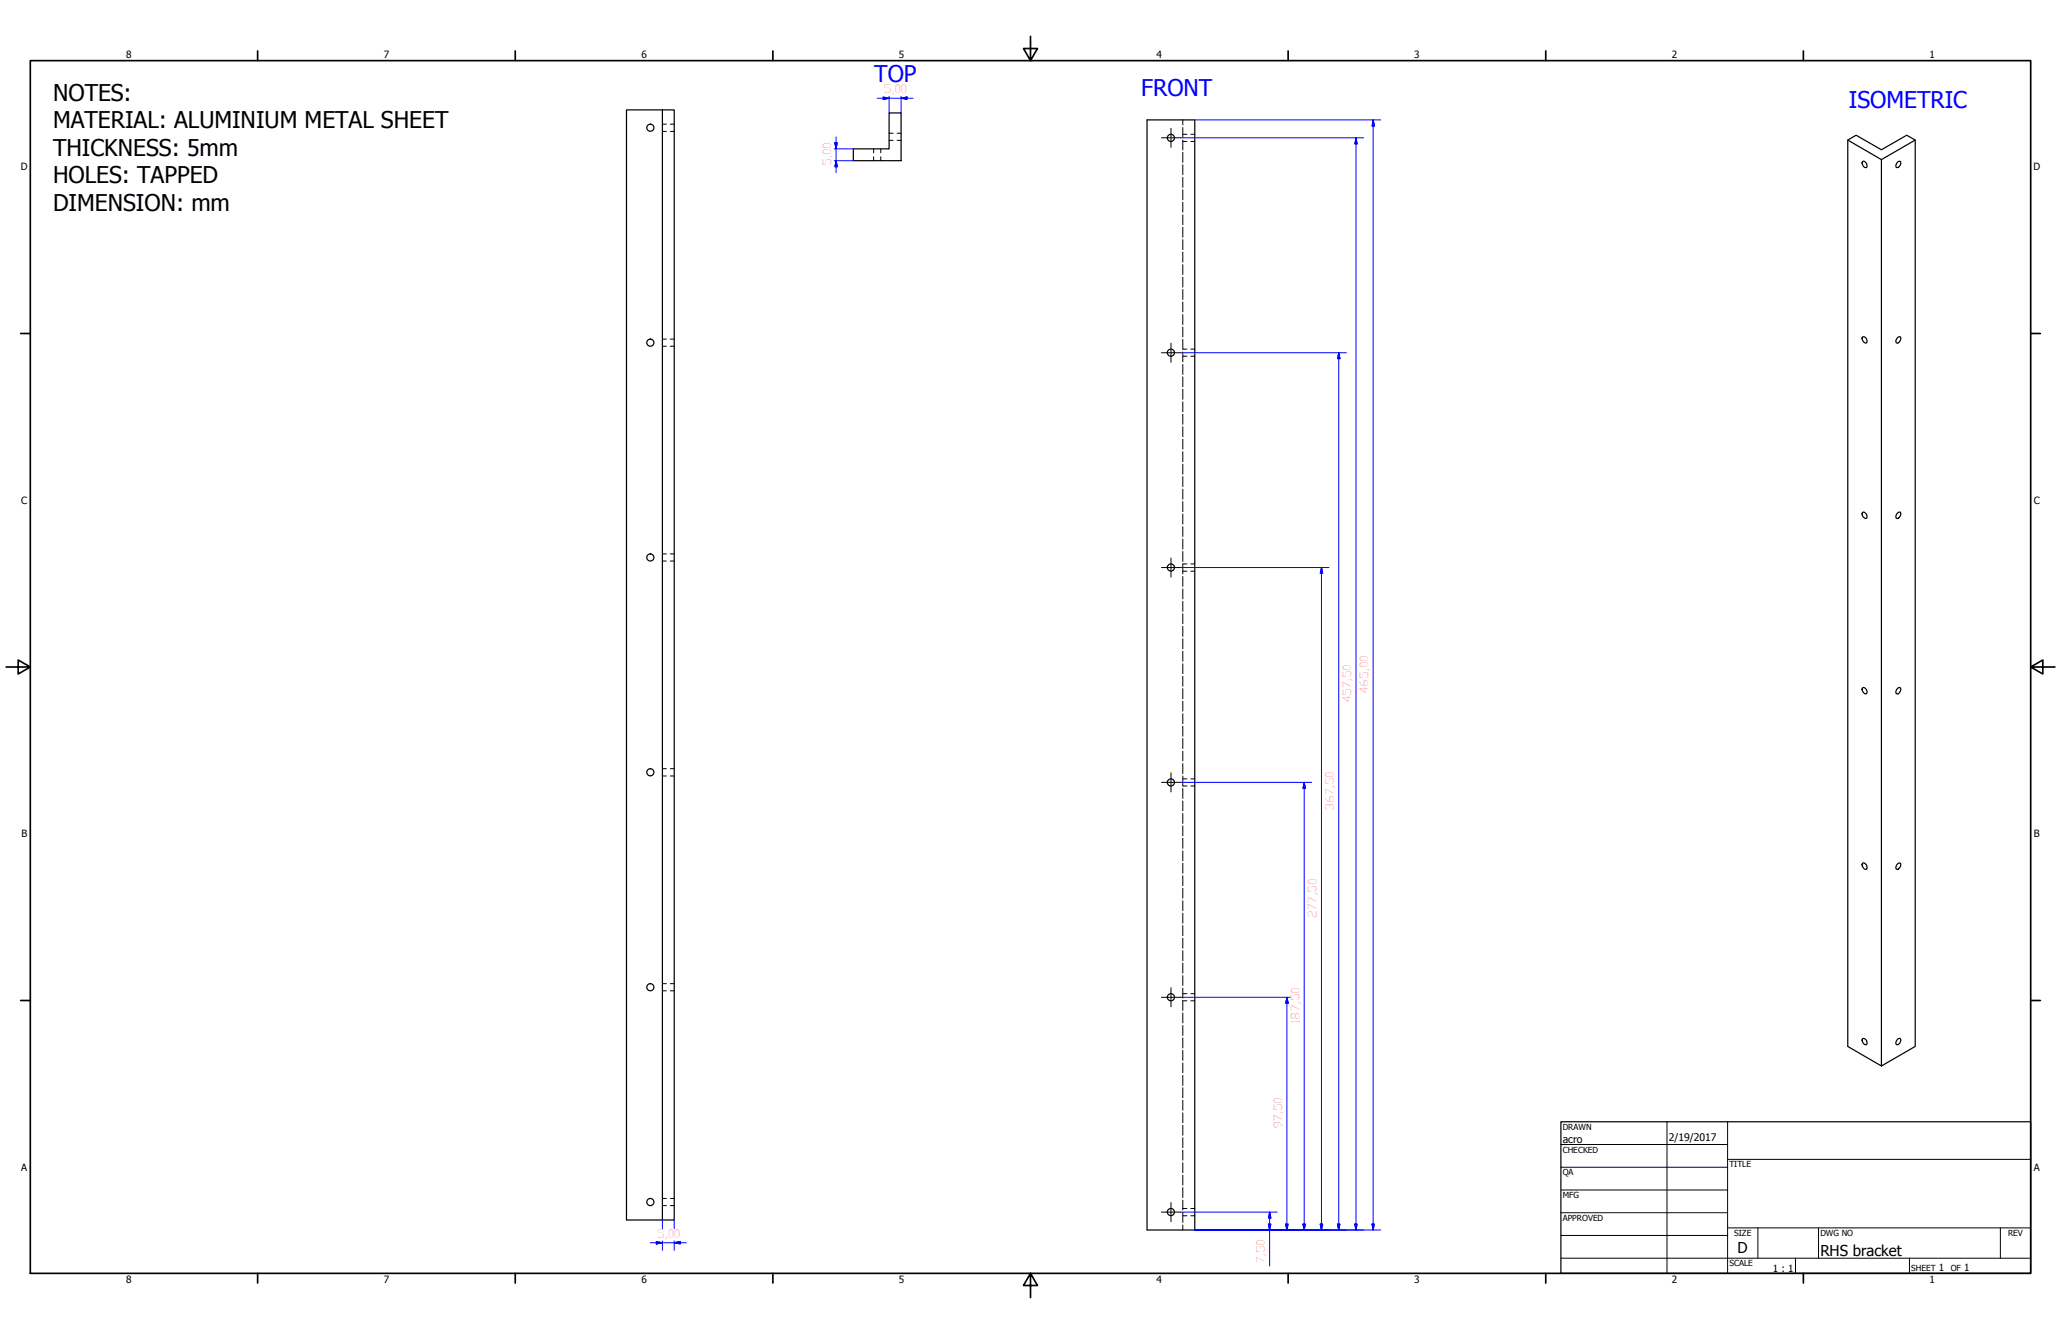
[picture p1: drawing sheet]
<svg xmlns="http://www.w3.org/2000/svg" width="864mm" height="559mm" viewBox="0 0 864 559" stroke-linecap="round" stroke-linejoin="round" font-family="sans-serif">
<!-- layer: Visible (ISO) -->
<g fill="none" stroke="#000" stroke-width=".51">
<path d="M277.6 46h4.9v465h-4.9zM277.6 46h-15.1v465h15.1M372.6 47.3h5v20h-20v-4.9h15zM480.6 50.2h20v465h-20zM774.3 58.7l14.1 8.2M802.5 58.7l-14.1 8.2v379.6l-14.1-8.2v-379.6l3.4-2.1 10.7 6.1 10.6-6.1 3.5 2.1v379.6l-14.1 8.2M780.4 67.8l.3-.3a1.86 1.86 0 0 1 1.4 2.7 1.87 1.87 0 0 1-1.7-2.4zM795.2 67.8l1-.2a1.66 1.66 0 0 1 0 1.7 1.66 1.66 0 0 1-1.6 .8 1.89 1.89 0 0 1 .6-2.3zM780.4 141.2l.3-.2a1.79 1.79 0 0 1 1.4 2.6 1.87 1.87 0 0 1-1.7-2.4zM795.2 141.4l1-.4a1.66 1.66 0 0 1 0 1.8 1.66 1.66 0 0 1-1.6 .8 1.78 1.78 0 0 1 .6-2.2zM780.4 214.8l.3-.3a1.83 1.83 0 0 1 1.4 2.6 1.78 1.78 0 0 1-1.7-2.3zM795.2 214.8l1-.3a1.66 1.66 0 0 1 0 1.8 1.66 1.66 0 0 1-1.6 .7 1.78 1.78 0 0 1 .6-2.2z"/>
<path d="M780.4 288.2l.3-.2a1.83 1.83 0 0 1 1.4 2.6 1.78 1.78 0 0 1-1.7-2.4zM795.2 288.3l1-.3a1.63 1.63 0 0 1-.1 1.8 1.63 1.63 0 0 1-1.5 .7 1.82 1.82 0 0 1 .6-2.2zM780.4 361.7l.3-.3a1.86 1.86 0 0 1 1.4 2.7 1.87 1.87 0 0 1-1.7-2.4zM795.2 361.8l1-.3a1.66 1.66 0 0 1 0 1.8 1.66 1.66 0 0 1-1.6 .7 1.89 1.89 0 0 1 .6-2.2zM780.4 435.2l.3-.2a1.79 1.79 0 0 1 1.4 2.6 1.87 1.87 0 0 1-1.7-2.4zM795.2 435.2l1-.2a1.66 1.66 0 0 1 0 1.7 1.66 1.66 0 0 1-1.6 .8 1.89 1.89 0 0 1 .6-2.3z"/>
<circle cx="272.5" cy="53.5" r="1.49"/>
<circle cx="490.6" cy="57.8" r="1.49"/>
<circle cx="272.5" cy="143.5" r="1.49"/>
<circle cx="490.6" cy="147.7" r="1.49"/>
<circle cx="272.5" cy="233.5" r="1.49"/>
<circle cx="490.6" cy="237.7" r="1.49"/>
<circle cx="272.5" cy="323.5" r="1.49"/>
<circle cx="490.6" cy="327.8" r="1.49"/>
<circle cx="272.5" cy="413.5" r="1.49"/>
<circle cx="490.6" cy="417.7" r="1.49"/>
<circle cx="272.5" cy="503.5" r="1.49"/>
<circle cx="490.6" cy="507.7" r="1.49"/>
</g>
<!-- layer: Hidden (ISO) -->
<g fill="none" stroke="#000" stroke-width=".42">
<path d="M277.6 52h1.6M277.6 55.1h1.6M280.9 52h1.6M280.9 55.1h1.6M372.6 55.8h1.6M372.6 58.8h1.6M375.9 55.8h1.7M375.9 58.8h1.7M495.6 50.2v2.1M495.6 53.4v4.1M495.6 58.6v4.2M495.6 56.3h1.7"/>
<path d="M495.6 59.2h1.7M499 56.3h1.6M499 59.2h1.6M366.1 62.4v1.6M366.1 65.7v1.6M369.1 62.4v1.6M369.1 65.7v1.6M495.6 63.8v4.2M495.6 69v4.2M495.6 74.3v4.2M495.6 79.5v4.2M495.6 84.7v4.2"/>
<path d="M495.6 90v4.1M495.6 95.2v4.2M495.6 100.4v4.2M495.6 105.6v4.2M495.6 110.9v4.1M495.6 116.1v4.2M495.6 121.3v4.2M495.6 126.5v4.2M495.6 131.8v4.2M495.6 137v4.2M277.6 142h1.6M277.6 145h1.6"/>
<path d="M280.9 142h1.6M280.9 145h1.6M495.6 142.2v4.2M495.6 147.4v4.2M495.6 152.7v4.1M495.6 157.9v4.2M495.6 146.2h1.7M495.6 149.2h1.7M499 146.2h1.6M499 149.2h1.6M495.6 163.1v4.2M495.6 168.3v4.2"/>
<path d="M495.6 173.5v4.2M495.6 178.8v4.1M495.6 184v4.2M495.6 189.2v4.2M495.6 194.4v4.2M495.6 199.6v4.2M495.6 204.9v4.2M495.6 210.1v4.2M495.6 215.3v4.2M277.6 232h1.6M277.6 235h1.6M280.9 232h1.6"/>
<path d="M280.9 235h1.6M495.6 220.6v4.1M495.6 225.8v4.2M495.6 231v4.2M495.6 239.3h1.7M497.3 236.2h-1.7v4.2M499 236.2h1.6M499 239.3h1.6M495.6 241.5v4.1M495.6 246.7v4.2M495.6 251.9v4.2M495.6 257.1v4.2"/>
<path d="M495.6 262.4v4.2M495.6 267.6v4.2M495.6 272.8v4.2M495.6 278.1v4.1M495.6 283.3v4.2M495.6 288.5v4.2M495.6 293.7v4.2M495.6 299v4.1M495.6 304.2v4.2M495.6 309.4v4.2M495.6 314.6v4.2M495.6 319.8v4.2"/>
<path d="M277.6 322h1.6M277.6 325.1h1.6M280.9 322h1.6M280.9 325.1h1.6M495.6 325.1v4.1h1.7M495.6 330.3v4.2M495.6 335.5v4.2M495.6 326.3h1.7M499 326.3h1.6M499 329.2h1.6M495.6 340.7v4.2M495.6 345.9v4.2"/>
<path d="M495.6 351.2v4.1M495.6 356.4v4.2M495.6 361.6v4.2M495.6 366.8v4.2M495.6 372.1v4.1M495.6 377.3v4.2M495.6 382.5v4.2M495.6 387.7v4.2M495.6 393v4.2M495.6 398.2v4.2M277.6 412.1h1.6M277.6 415h1.6"/>
<path d="M280.9 412.1h1.6M280.9 415h1.6M495.6 403.4v4.2M495.6 408.7v4.1M495.6 413.9v4.2M495.6 419.1v4.2M495.6 416.2h1.7M495.6 419.2h1.7M499 416.2h1.6M499 419.2h1.6M495.6 424.3v4.2M495.6 429.6v4.2"/>
<path d="M495.6 434.8v4.2M495.6 440v4.2M495.6 445.3v4.1M495.6 450.5v4.2M495.6 455.7v4.2M495.6 460.9v4.2M495.6 466.2v4.1M495.6 471.4v4.2M495.6 476.6v4.2M495.6 481.8v4.2M495.6 487v4.2M495.6 492.3v4.1"/>
<path d="M495.6 497.5v4.1M277.6 502h1.6M277.6 505h1.6M280.9 502h1.6M280.9 505h1.6M495.6 502.7v4.2M495.6 507.9v4.2M495.6 513.1v2.1M495.6 506.2h1.7M495.6 509.3h1.7M499 506.2h1.6M499 509.3h1.6"/>
</g>
<!-- layer: Border (ANSI) -->
<g fill="none" stroke="#000" stroke-width=".7">
<path d="M431.8 15.2v10.2l-2.9-5.1h5.8l-2.9 5.1M12.7 25.4h838.2v508h-838.2zM107.9 21.3v4.1M215.9 21.3v4.1M323.8 21.3v4.1M539.8 21.3v4.1M647.7 21.3v4.1M755.6 21.3v4.1M8.6 139.7h4.1M850.9 139.7h4.1M2.5 279.4h10.2l-5.1-2.9v5.8l5.1-2.9M850.9 279.4l5.1 2.9v-5.8l-5.1 2.9h10.2"/>
<path d="M8.6 419.1h4.1M850.9 419.1h4.1M107.9 533.4v4.1M215.9 533.4v4.1M323.8 533.4v4.1M431.8 533.4l2.9 5.1h-5.8l2.9-5.1v10.2M539.8 533.4v4.1M647.7 533.4v4.1M755.6 533.4v4.1"/>
</g>
<!-- layer: Title (ANSI) -->
<g fill="none" stroke="#000" stroke-width=".42">
<path d="M654 479.4h69.9M698.5 469.9v63.5M723.9 469.9v63.5M654 488.9h69.9M654 498.5h69.9M723.9 485.6h127M654 508h69.9M654 517.5h69.9M723.9 514.3h127M736.6 514.3v12.7M762 514.3v12.7M838.2 514.3v12.7"/>
<path d="M654 527h196.9M752.3 527v6.4M800.1 527v6.4"/>
</g>
<path d="M654 469.9h196.9v63.5h-196.9z" fill="none" stroke="#000" stroke-width=".51"/>
<!-- layer: Dimension (ISO) -->
<g fill="none" stroke="#00f" stroke-width=".42">
<path d="M349.8 59.8h1l-.5 2.6zM350.3 57.3v15M367.5 41.1h15.1M370.1 40.6l2.5 .5-2.5 .6zM372.6 40.4v6.9M377.6 41.1l2.4-.5v1.1zM377.6 40.4v6.9M494.7 57.7h76.7M500.6 50.2h77.9M568.2 57.7l.4 2.6h-.9zM568.2 57.7v457.5M575.4 50.2l.5 2.6h-1z"/>
<path d="M575.4 50.2v465M349.6 67.3h8M349.6 62.4h8M350.3 67.3l.5 2.6h-1zM494.7 147.8h69.4M561 147.8l.5 2.4h-1zM561 147.8v367.4M494.7 237.7h62.2M553.7 237.7l.5 2.5h-1zM553.7 237.7v277.5M494.7 327.7h55M546.5 327.7l.5 2.6h-1z"/>
<path d="M546.5 327.7v187.5M494.7 417.8h45.9M539.2 417.8l.6 2.4h-1.1zM539.2 417.8v97.4M277.6 511v3.7M277.6 519.8v3.9M282.5 511v3.7M282.5 519.8v3.9M494.7 507.7h40.5M500.6 515.2h77.9M531.5 512.8h1l-.5 2.4zM532 507.7l.5 2.5h-1z"/>
<path d="M532 507.7v22.6M538.7 512.8h1.1l-.6 2.4zM546 512.8h1l-.5 2.4zM553.2 512.8h1l-.5 2.4zM560.5 512.8h1l-.5 2.4zM567.7 512.8h.9l-.4 2.4zM574.9 512.8h1l-.5 2.4zM272.5 520.6h15M275 520.1l2.6 .5-2.6 .5zM282.5 520.6l2.6-.5v1z"/>
</g>
<g fill="#00f" stroke="#00f" stroke-width=".42">
<path d="M531.5 512.8l.5 2.4z"/>
<path d="M531.5 512.8h1l-.5 2.4z"/>
<path d="M532 507.7l.5 2.5z"/>
<path d="M532 507.7l.5 2.5h-1z"/>
<path d="M538.7 512.8l.5 2.4z"/>
<path d="M538.7 512.8h1.1l-.6 2.4z"/>
<path d="M539.2 417.8l.6 2.4z"/>
<path d="M539.2 417.8l.6 2.4h-1.1z"/>
<path d="M546 512.8l.5 2.4z"/>
<path d="M546 512.8h1l-.5 2.4z"/>
<path d="M546.5 327.7l.5 2.6z"/>
<path d="M546.5 327.7l.5 2.6h-1z"/>
<path d="M553.2 512.8l.5 2.4z"/>
<path d="M553.2 512.8h1l-.5 2.4z"/>
<path d="M553.7 237.7l.5 2.5z"/>
<path d="M553.7 237.7l.5 2.5h-1z"/>
<path d="M560.5 512.8l.5 2.4z"/>
<path d="M560.5 512.8h1l-.5 2.4z"/>
<path d="M561 147.8l.5 2.4z"/>
<path d="M561 147.8l.5 2.4h-1z"/>
<path d="M567.7 512.8l.5 2.4z"/>
<path d="M567.7 512.8h.9l-.4 2.4z"/>
<path d="M568.2 57.7l.4 2.6z"/>
<path d="M568.2 57.7l.4 2.6h-.9z"/>
<path d="M574.9 512.8l.5 2.4z"/>
<path d="M574.9 512.8h1l-.5 2.4z"/>
<path d="M575.4 50.2l.5 2.6z"/>
<path d="M575.4 50.2l.5 2.6h-1z"/>
<path d="M350.3 67.3l.5 2.6z"/>
<path d="M350.3 67.3l.5 2.6h-1z"/>
<path d="M349.8 59.8l.5 2.6z"/>
<path d="M349.8 59.8h1l-.5 2.6z"/>
<path d="M377.6 41.1l2.4-.5z"/>
<path d="M377.6 41.1l2.4-.5v1.1z"/>
<path d="M370.1 41.7l2.5-.6z"/>
<path d="M370.1 40.6l2.5 .5-2.5 .6z"/>
<path d="M282.5 520.6l2.6-.5z"/>
<path d="M282.5 520.6l2.6-.5v1z"/>
<path d="M275 521.1l2.6-.5z"/>
<path d="M275 520.1l2.6 .5-2.6 .5z"/>
</g>
<!-- layer: Center Mark (ISO) -->
<path d="M486.7 57.7h8M490.7 53.7v8M486.7 147.8h8M490.7 143.8v8M486.7 237.7h8M490.7 233.7v8M486.7 327.7h8M490.7 323.7v8M486.7 417.8h8M490.7 413.8v8M486.7 507.7h8M490.7 503.7v8" fill="none" stroke="#000" stroke-width=".42"/>
<g font-size="9.7" fill="#00f">
<text x="366.3" y="34.2">TOP</text>
<text x="478.2" y="40.3">FRONT</text>
<text x="774.7" y="45.3">ISOMETRIC</text>
</g>
<g font-size="9.7">
<text x="22.2" y="42.1">NOTES:</text>
<text x="22.2" y="53.6">MATERIAL: ALUMINIUM METAL SHEET</text>
<text x="22.2" y="65.2">THICKNESS: 5mm</text>
<text x="22.2" y="76.6">HOLES: TAPPED</text>
<text x="22.2" y="88.2">DIMENSION: mm</text>
</g>
<g font-size="6.3">
<text x="728.1" y="524.9">D</text>
<text x="762.8" y="526.2">RHS bracket</text>
</g>
<g font-size="4.8" fill="#f00">
<text x="370.3" y="39.1">5,00</text>
<text x="348.2" y="69.7" transform="rotate(-90 348.2 69.7)">5,00</text>
<text x="573.3" y="290.6" transform="rotate(-90 573.3 290.6)">465,00</text>
<text x="566.1" y="294.6" transform="rotate(-90 566.1 294.6)">457,50</text>
<text x="558.9" y="339.6" transform="rotate(-90 558.9 339.6)">367,50</text>
<text x="551.7" y="384.6" transform="rotate(-90 551.7 384.6)">277,50</text>
<text x="544.4" y="429.1" transform="rotate(-90 544.4 429.1)">187,50</text>
<text x="537.2" y="473.1" transform="rotate(-90 537.2 473.1)">97,50</text>
<text x="275.2" y="518.5">5,00</text>
<text x="530" y="529.5" transform="rotate(-90 530 529.5)">7,50</text>
</g>
<g font-size="4.4">
<text x="654.8" y="478.6">acro</text>
<text x="699.3" y="478">2/19/2017</text>
</g>
<g font-size="4.2">
<text x="52.8" y="24.4">8</text>
<text x="160.8" y="24.4">7</text>
<text x="268.7" y="24.4">6</text>
<text x="376.7" y="24.4">5</text>
<text x="484.6" y="24.4">4</text>
<text x="592.6" y="24.4">3</text>
<text x="700.5" y="24.4">2</text>
<text x="808.5" y="24.4">1</text>
<text x="8.8" y="71.4">D</text>
<text x="852" y="71.4">D</text>
<text x="8.9" y="211.1">C</text>
<text x="852.2" y="211.1">C</text>
<text x="9" y="350.8">B</text>
<text x="852.2" y="350.8">B</text>
<text x="8.9" y="490.5">A</text>
<text x="852.2" y="490.5">A</text>
<text x="742.9" y="532.6">1 : 1</text>
<text x="812.4" y="532.6">1</text>
<text x="823" y="532.6">1</text>
<text x="52.8" y="537.5">8</text>
<text x="160.8" y="537.5">7</text>
<text x="268.7" y="537.5">6</text>
<text x="376.7" y="537.5">5</text>
<text x="484.6" y="537.5">4</text>
<text x="592.6" y="537.5">3</text>
<text x="700.5" y="537.5">2</text>
<text x="808.5" y="537.5">1</text>
</g>
<g font-size="3.5">
<text x="654.8" y="473.2">DRAWN</text>
<text x="654.8" y="482.8">CHECKED</text>
<text x="724.7" y="488.9">TITLE</text>
<text x="654.8" y="492.3">QA</text>
<text x="654.8" y="501.8">MFG</text>
<text x="654.8" y="511.4">APPROVED</text>
<text x="726.7" y="517.7">SIZE</text>
<text x="762.8" y="517.7">DWG NO</text>
<text x="841.4" y="517.7">REV</text>
<text x="724.7" y="530.4">SCALE</text>
<text x="800.9" y="532.6">SHEET</text>
<text x="817.4" y="532.6">OF</text>
</g>
</svg>
